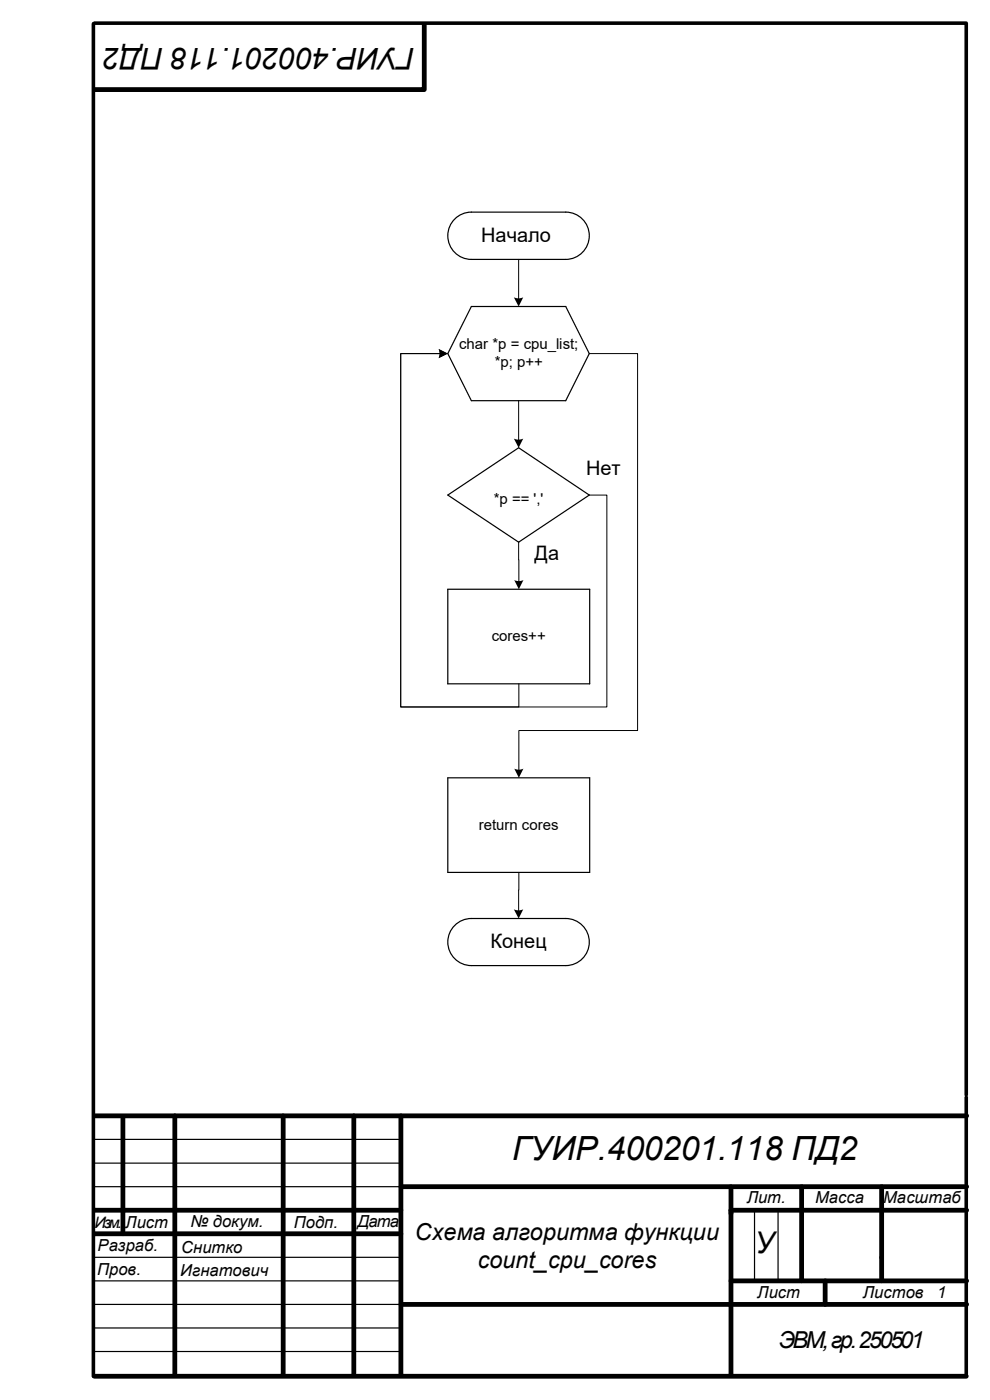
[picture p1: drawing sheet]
<svg xmlns="http://www.w3.org/2000/svg" width="210mm" height="297mm" viewBox="0 0 210 297" stroke-linecap="round" stroke-linejoin="round" font-family="sans-serif">
<path d="M19.8 5v287M20 4.9h185v227.4M205 232.8v59.2" fill="none" stroke="#000" stroke-width=".76"/>
<g fill="none" stroke="#000" stroke-width="1">
<path d="M90 5.4v13.6h-70M20.1 236.7h185M26.1 237.2v24.5M37.1 236.7v55M60.1 236.7v55M75.1 236.7v55M85 236.7v55M20.1 256.8h64.9M85 251.8h120.1M155.1 251.8v39.9M155.1 256.8h50M170.1 251.8v19.9"/>
<path d="M187 251.8v19.9M20.1 261.7h64.9M85 276.7h120.1M155.1 271.7h50M175 271.7v5M20 292h185"/>
</g>
<g fill="none" stroke="#000" stroke-width=".25">
<path d="M96.8 46.2a5 5 0 0 1 3.2-1.2h20a5 5 0 0 1 5 5 5 5 0 0 1-5 5h-20a5 5 0 0 1-4.7-3.3 5 5 0 0 1 1.5-5.5zM100 65h20l5 10-5 10h-20l-5-10zM95 105l15-10 15 10-15 10zM95 125h30.1v20.1h-30.1zM95 165h30.1v20.1h-30.1zM96.8 196a5 5 0 0 1 3.2-1.1h20a5 5 0 0 1 5 5 5 5 0 0 1-5 5h-20a5 5 0 0 1-4.7-3.3 5 5 0 0 1 1.5-5.6zM20.1 241.7h64.9M20.1 246.8h64.9M20.1 251.8h64.9M160.1 256.8v14.9M165.1 256.8v14.9M20.1 266.7h64.9"/>
<path d="M20.1 271.7h64.9M20.1 276.7h64.9M20.1 281.7h64.9M20.1 286.7h64.9"/>
</g>
<path d="M110 55v8.5M125 75h10.3v80h-25.2v8.5M110 85v8.5M110 115l.1 8.5M125 105h3.7v45h-43.7v-75h8.5h-8.5v75h25.1v-4.9M110.1 185.1l-.1 8.3" fill="none" stroke="#000" stroke-width=".21"/>
<g fill="#000">
<path d="M93 74l2 1-2 1 .3-1.2z" fill-rule="evenodd"/>
<path d="M93 74l2 1-2 1 .3-1.2z" fill-rule="evenodd"/>
<path d="M109 63.1l1.2 .2 .8-.2-1 1.9z" fill-rule="evenodd"/>
<path d="M109 93l1.2 .3 .8-.3-1 2z" fill-rule="evenodd"/>
<path d="M109.1 123.1l1.2 .2 .7-.2-.9 1.9z" fill-rule="evenodd"/>
<path d="M109.1 163.1l1.2 .2 .7-.2-.9 1.9z" fill-rule="evenodd"/>
<path d="M109 192.9l.8 .2 1.2-.2-1 2z" fill-rule="evenodd"/>
</g>
<text font-size="7.1" x="108.6" y="246.1">ГУИР.400201.118 ПД2</text>
<g font-size="6.4">
<text x="88" y="10.1" transform="rotate(-180 88 10.1)">ГУИР.400201.118 ПД2</text>
<text x="160.1" y="265.9">У</text>
</g>
<g font-size="5">
<text x="88" y="263">Схема алгоритма функции</text>
<text x="101.3" y="269">count_cpu_cores</text>
<text x="165.2" y="286">ЭВМ, гр. 250501</text>
</g>
<g font-size="4.2">
<text x="102.1" y="51.3">Начало</text>
<text x="124.3" y="100.8">Нет</text>
<text x="113.4" y="118.8">Да</text>
<text x="104.1" y="201.2">Конец</text>
</g>
<g font-size="3.5">
<text x="158.4" y="255.3">Лит.</text>
<text x="172.9" y="255.3">Масса</text>
<text x="187.4" y="255.3">Масштаб</text>
<text x="26.6" y="260.5">Лист</text>
<text x="40.4" y="260.4">№ докум.</text>
<text x="62.3" y="260.5">Подп.</text>
<text x="75.9" y="260.4">Дата</text>
<text x="20.7" y="265.5">Разраб.</text>
<text x="38.4" y="265.9">Снитко</text>
<text x="20.6" y="270.5">Пров.</text>
<text x="38.2" y="270.8">Игнатович</text>
<text x="160.7" y="275.3">Лист</text>
<text x="183" y="275.3">Листов</text>
<text x="198.8" y="275.4">1</text>
</g>
<text font-size="3.3" x="20.1" y="260.5">Изм.</text>
<g font-size="3.2">
<text x="97.4" y="74.1">char *p = cpu_list;</text>
<text x="104.9" y="77.9">*p; p++</text>
<text x="104.7" y="107">*p == ','</text>
<text x="104.3" y="136">cores++</text>
<text x="101.6" y="176">return cores</text>
</g>
</svg>
